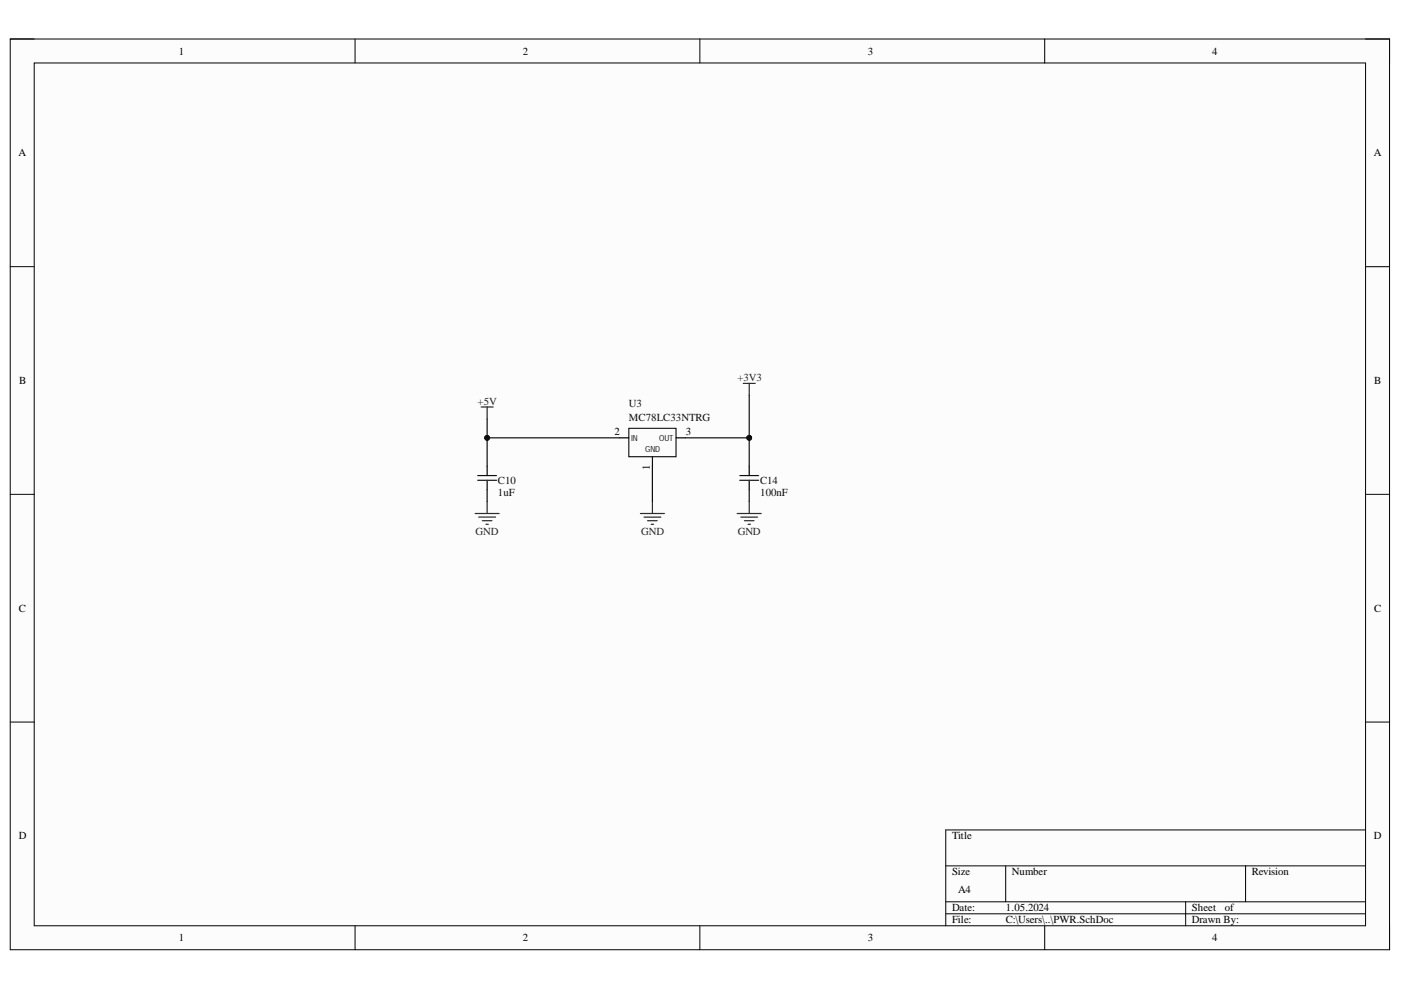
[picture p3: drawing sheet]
<svg xmlns="http://www.w3.org/2000/svg" width="297mm" height="210mm" viewBox="0 0 297 210" stroke-linecap="round" stroke-linejoin="round" font-family="sans-serif">
<path d="M2.2 8.3h292.4v193.1h-292.4z" fill-rule="evenodd" fill="#fcfcfc"/>
<path d="M2.2 8.3h292.4v193.1h-292.4z" fill="none" stroke="#000" stroke-width=".21"/>
<path d="M7.3 13.4h282.2v182.9h-282.2z" fill-rule="evenodd" fill="#fcfcfc"/>
<g fill="none" stroke="#000" stroke-width=".21">
<path d="M2.2 8.3h5.1M7.3 13.4h282.2v182.9h-282.2zM75.3 8.3v5M148.4 8.3v5M221.5 8.3v5.1M289.5 8.3h5.1v5.1M2.2 56.5h5.1M289.5 56.5h5.1M2.2 104.8h5.1M289.5 104.8h5.1M2.2 153.1h5.1M289.5 153.1h5.1"/>
<path d="M289.5 176h-89v20.3M75.3 196.3v5.1M148.4 196.3v5.1M200.5 183.6h89M200.5 191.2h89M200.5 193.7h89M213.2 183.6v7.6M221.5 196.3v5.1M251.4 191.2v5.1M264.1 183.6v7.6M294.6 196.3v5.1"/>
</g>
<path d="M103.3 98.8v2M131.3 92.8h2M138.3 96.8v2M143.3 92.8h2M158.8 98.8v2M103.3 101.8v2M158.8 101.8v2" fill="none" stroke="#000" stroke-width=".25"/>
<path d="M133.3 90.8h10v6h-10zM101.3 101.8h4M101.3 100.8h4M156.8 101.8h4.1M156.8 100.8h4.1" fill="none" stroke="#1c1c1c" stroke-width=".25"/>
<g fill="none" stroke="#262626" stroke-width=".25">
<path d="M102 86.3h2.6M103.3 86.3v2.5M157.6 81.3h2.5M158.8 81.3v2.5M100.7 108.9h5.1M101.5 109.6h3.6M102.3 110.4h2M103 111.2h.5M103.3 106.3v2.6M135.8 108.9h5.1M136.5 109.6h3.6M137.3 110.4h2"/>
<path d="M138.1 111.2h.5M138.3 106.3v2.6M156.3 108.9h5.1M157.1 109.6h3.5M157.8 110.4h2.1M158.6 111.2h.5M158.8 106.3v2.6"/>
</g>
<path d="M138.3 98.8v7.5M158.8 83.8v9h-13.5M103.3 103.8v2.5M158.8 103.8v2.5" fill="none" stroke="#0e0e0e" stroke-width=".25"/>
<circle cx="158.8" cy="92.8" r=".51" fill="#0e0e0e"/>
<circle cx="158.8" cy="92.8" r=".51" fill="none" stroke="#0e0e0e" stroke-width=".21"/>
<path d="M158.8 92.8v6" fill="none" stroke="#0e0e0e" stroke-width=".25"/>
<circle cx="158.8" cy="92.8" r=".51" fill="#0e0e0e"/>
<circle cx="158.8" cy="92.8" r=".51" fill="none" stroke="#0e0e0e" stroke-width=".21"/>
<path d="M103.3 88.8v4M103.3 93.3v5.5" fill="none" stroke="#0e0e0e" stroke-width=".25"/>
<circle cx="103.3" cy="92.8" r=".51" fill="#0e0e0e"/>
<circle cx="103.3" cy="92.8" r=".51" fill="none" stroke="#0e0e0e" stroke-width=".21"/>
<path d="M131.3 92.8h-28v.5" fill="none" stroke="#0e0e0e" stroke-width=".25"/>
<circle cx="103.3" cy="92.8" r=".51" fill="#0e0e0e"/>
<circle cx="103.3" cy="92.8" r=".51" fill="none" stroke="#0e0e0e" stroke-width=".21"/>
<g font-size="2.3">
<text x="37.9" y="11.6">1</text>
<text x="110.8" y="11.6">2</text>
<text x="184" y="11.6">3</text>
<text x="257" y="11.6">4</text>
<text x="3.9" y="33.1">A</text>
<text x="291.3" y="33.1">A</text>
<text x="4.1" y="81.4">B</text>
<text x="291.4" y="81.4">B</text>
<text x="130.3" y="92.3">2</text>
<text x="145.4" y="92.3">3</text>
<text x="137.8" y="99.7" transform="rotate(-90 137.8 99.7)">1</text>
<text x="4" y="129.7">C</text>
<text x="291.4" y="129.7">C</text>
<text x="4" y="177.9">D</text>
<text x="201.9" y="177.9">Title</text>
<text x="291.3" y="177.9">D</text>
<text x="201.9" y="185.6">Size</text>
<text x="214.5" y="185.6">Number</text>
<text x="265.4" y="185.6">Revision</text>
<text x="203.1" y="189.4">A4</text>
<text x="201.9" y="193.2">Date:</text>
<text x="201.9" y="195.8">File:</text>
<text x="213.3" y="193.2">1.05.2024</text>
<text x="213.3" y="195.8">C:\Users\..\PWR.SchDoc</text>
<text x="252.7" y="193.2">Sheet</text>
<text x="252.7" y="195.8">Drawn By:</text>
<text x="259.7" y="193.2">of</text>
<text x="37.9" y="199.6">1</text>
<text x="110.8" y="199.6">2</text>
<text x="184" y="199.6">3</text>
<text x="257" y="199.6">4</text>
</g>
<g font-size="2.3" fill="#262626">
<text x="156.3" y="80.7">+3V3</text>
<text x="101.3" y="85.8">+5V</text>
<text x="100.8" y="113.4">GND</text>
<text x="135.9" y="113.4">GND</text>
<text x="156.4" y="113.4">GND</text>
</g>
<g font-size="2.3" fill="#0e0e0e">
<text x="133.3" y="86.3">U3</text>
<text x="133.3" y="89.3">MC78LC33NTRG</text>
<text x="105.6" y="102.6">C10</text>
<text x="105.6" y="105.2">1uF</text>
<text x="161.2" y="102.6">C14</text>
<text x="161.2" y="105.2">100nF</text>
</g>
<g font-size="1.8" fill="#1c1c1c">
<text x="133.8" y="93.4">IN</text>
<text x="136.8" y="95.9">GND</text>
<text x="139.8" y="93.4">OUT</text>
</g>
</svg>
